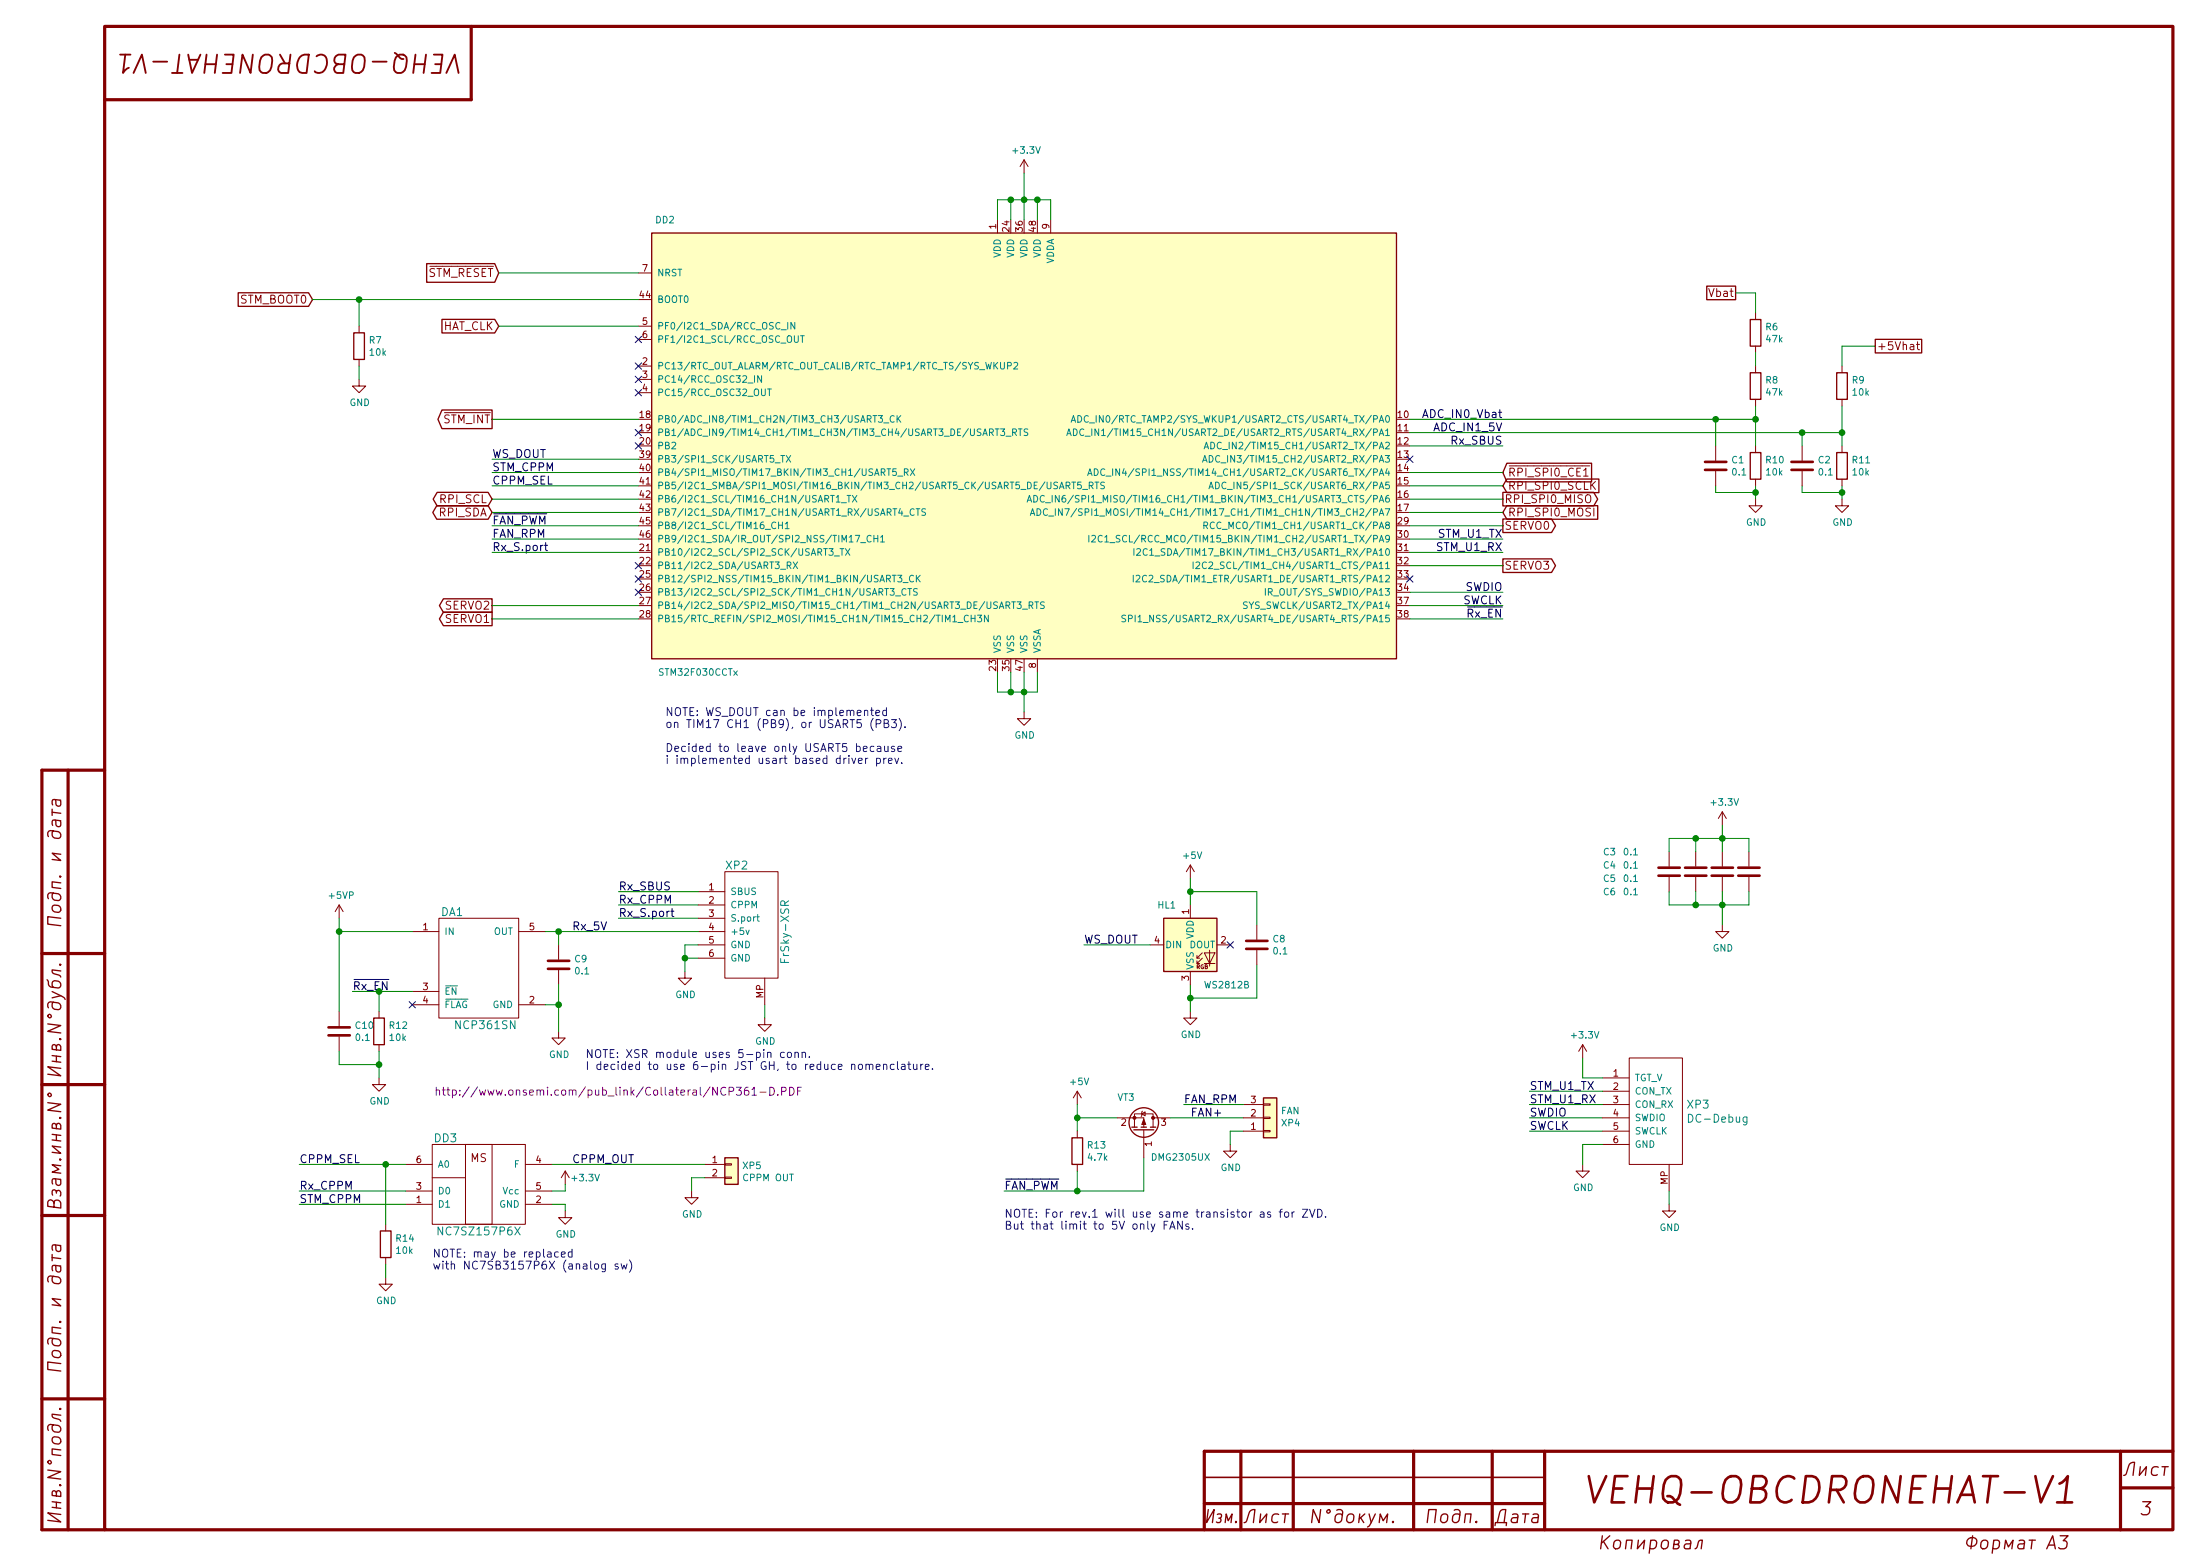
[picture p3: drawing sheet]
EESchema Schematic File Version 4
LIBS:obc-drone-hat-cache
EELAYER 26 0
EELAYER END
$Descr A3 16535 11693
encoding utf-8
Sheet 3 7
Title "OBC Drone Hat"
Date "2018-03-19"
Rev ""
Comp "VEHQ"
Comment1 "VEHQ-OBCDRONEHAT-V1"
Comment2 "Ermakov V.A."
Comment3 ""
Comment4 ""
$EndDescr
$Comp
L MCU_ST_STM32:STM32F030CCTx DD2
U 1 1
P 7700 3350
F 0 "DD2" H 5000 5050 50  0000 C CNN
F 1 "STM32F030CCTx" H 5250 1650 50  0000 C CNN
F 2 "Package_QFP:LQFP-48_7x7mm_P0.5mm" H 10500 4925 50  0001 R TNN
F 3 "http://www.st.com/st-web-ui/static/active/en/resource/technical/document/datasheet/DM00088500.pdf" H 7700 3350 50  0001 C CNN
	1    7700 3350
	1    0    0    -1  
$EndComp
$Comp
L power:GND #PWR023
U 1 1
P 12950 6950
F 0 "#PWR023" H 12950 6700 50  0001 C CNN
F 1 "GND" H 12955 6777 50  0000 C CNN
F 2 "" H 12950 6950 50  0001 C CNN
F 3 "" H 12950 6950 50  0001 C CNN
	1    12950 6950
	1    0    0    -1  
$EndComp
$Comp
L power:+3.3V #PWR020
U 1 1
P 12950 6200
F 0 "#PWR020" H 12950 6050 50  0001 C CNN
F 1 "+3.3V" H 12965 6373 50  0000 C CNN
F 2 "" H 12950 6200 50  0001 C CNN
F 3 "" H 12950 6200 50  0001 C CNN
	1    12950 6200
	1    0    0    -1  
$EndComp
$Comp
L power:+3.3V #PWR015
U 1 1
P 7700 1300
F 0 "#PWR015" H 7700 1150 50  0001 C CNN
F 1 "+3.3V" H 7715 1473 50  0000 C CNN
F 2 "" H 7700 1300 50  0001 C CNN
F 3 "" H 7700 1300 50  0001 C CNN
	1    7700 1300
	1    0    0    -1  
$EndComp
$Comp
L power:GND #PWR019
U 1 1
P 7700 5350
F 0 "#PWR019" H 7700 5100 50  0001 C CNN
F 1 "GND" H 7705 5177 50  0000 C CNN
F 2 "" H 7700 5350 50  0001 C CNN
F 3 "" H 7700 5350 50  0001 C CNN
	1    7700 5350
	1    0    0    -1  
$EndComp
Wire Wire Line
	7500 5050 7500 5200
Wire Wire Line
	7500 5200 7600 5200
Wire Wire Line
	7800 5200 7800 5050
Wire Wire Line
	7700 5050 7700 5200
Connection ~ 7700 5200
Wire Wire Line
	7700 5200 7800 5200
Wire Wire Line
	7600 5050 7600 5200
Connection ~ 7600 5200
Wire Wire Line
	7600 5200 7700 5200
Wire Wire Line
	7700 5200 7700 5350
Wire Wire Line
	7500 1650 7500 1500
Wire Wire Line
	7500 1500 7600 1500
Wire Wire Line
	7900 1500 7900 1650
Wire Wire Line
	7800 1650 7800 1500
Connection ~ 7800 1500
Wire Wire Line
	7800 1500 7900 1500
Wire Wire Line
	7700 1650 7700 1500
Connection ~ 7700 1500
Wire Wire Line
	7700 1500 7800 1500
Wire Wire Line
	7700 1500 7700 1300
Wire Wire Line
	7600 1650 7600 1500
Connection ~ 7600 1500
Wire Wire Line
	7600 1500 7700 1500
$Comp
L Device:C C3
U 1 1
P 12550 6550
F 0 "C3" H 12050 6700 50  0000 L CNN
F 1 "0.1" H 12200 6700 50  0000 L CNN
F 2 "Capacitor_SMD:C_0603_1608Metric" H 12588 6400 50  0001 C CNN
F 3 "~" H 12550 6550 50  0001 C CNN
	1    12550 6550
	1    0    0    -1  
$EndComp
$Comp
L Device:C C4
U 1 1
P 12750 6550
F 0 "C4" H 12050 6600 50  0000 L CNN
F 1 "0.1" H 12200 6600 50  0000 L CNN
F 2 "Capacitor_SMD:C_0603_1608Metric" H 12788 6400 50  0001 C CNN
F 3 "~" H 12750 6550 50  0001 C CNN
	1    12750 6550
	1    0    0    -1  
$EndComp
$Comp
L Device:C C5
U 1 1
P 12950 6550
F 0 "C5" H 12050 6500 50  0000 L CNN
F 1 "0.1" H 12200 6500 50  0000 L CNN
F 2 "Capacitor_SMD:C_0603_1608Metric" H 12988 6400 50  0001 C CNN
F 3 "~" H 12950 6550 50  0001 C CNN
	1    12950 6550
	1    0    0    -1  
$EndComp
$Comp
L Device:C C6
U 1 1
P 13150 6550
F 0 "C6" H 12050 6400 50  0000 L CNN
F 1 "0.1" H 12200 6400 50  0000 L CNN
F 2 "Capacitor_SMD:C_0603_1608Metric" H 13188 6400 50  0001 C CNN
F 3 "~" H 13150 6550 50  0001 C CNN
	1    13150 6550
	1    0    0    -1  
$EndComp
Wire Wire Line
	12550 6400 12550 6300
Wire Wire Line
	12550 6300 12750 6300
Wire Wire Line
	13150 6400 13150 6300
Wire Wire Line
	12950 6400 12950 6300
Connection ~ 12950 6300
Wire Wire Line
	12950 6300 13150 6300
Wire Wire Line
	12750 6400 12750 6300
Connection ~ 12750 6300
Wire Wire Line
	12750 6300 12950 6300
Wire Wire Line
	12950 6300 12950 6200
Wire Wire Line
	12550 6700 12550 6800
Wire Wire Line
	12550 6800 12750 6800
Wire Wire Line
	13150 6700 13150 6800
Wire Wire Line
	12950 6700 12950 6800
Connection ~ 12950 6800
Wire Wire Line
	12950 6800 13150 6800
Wire Wire Line
	12750 6700 12750 6800
Connection ~ 12750 6800
Wire Wire Line
	12750 6800 12950 6800
Wire Wire Line
	12950 6800 12950 6950
Text GLabel 3750 2050 0    60   Input ~ 0
~STM_RESET
Wire Wire Line
	3750 2050 4800 2050
$Comp
L power:+3.3V #PWR027
U 1 1
P 11900 7950
F 0 "#PWR027" H 11900 7800 50  0001 C CNN
F 1 "+3.3V" H 11915 8123 50  0000 C CNN
F 2 "" H 11900 7950 50  0001 C CNN
F 3 "" H 11900 7950 50  0001 C CNN
	1    11900 7950
	1    0    0    -1  
$EndComp
$Comp
L power:GND #PWR018
U 1 1
P 13850 3750
F 0 "#PWR018" H 13850 3500 50  0001 C CNN
F 1 "GND" H 13855 3577 50  0000 C CNN
F 2 "" H 13850 3750 50  0001 C CNN
F 3 "" H 13850 3750 50  0001 C CNN
	1    13850 3750
	1    0    0    -1  
$EndComp
Wire Wire Line
	12050 8500 11500 8500
Wire Wire Line
	12050 8400 11500 8400
Text Label 11500 8500 0    60   ~ 0
SWCLK
Text Label 11500 8400 0    60   ~ 0
SWDIO
Text GLabel 11300 3850 2    60   Input ~ 0
RPI_SPI0_MOSI
Text GLabel 11300 3750 2    60   Output ~ 0
RPI_SPI0_MISO
Text GLabel 11300 3650 2    60   Input ~ 0
RPI_SPI0_SCLK
Text GLabel 2350 2250 0    60   Input ~ 0
STM_BOOT0
Wire Wire Line
	2350 2250 2700 2250
Text GLabel 11300 3550 2    60   Input ~ 0
~RPI_SPI0_CE1
Text GLabel 3700 3150 0    60   Output ~ 0
~STM_INT
Text GLabel 3700 3750 0    60   BiDi ~ 0
RPI_SCL
Text GLabel 3700 3850 0    60   BiDi ~ 0
RPI_SDA
Text GLabel 3750 2450 0    60   Input ~ 0
HAT_CLK
Wire Wire Line
	3750 2450 4800 2450
Text GLabel 11300 3950 2    60   Output ~ 0
SERVO0
Text GLabel 3700 4650 0    60   Output ~ 0
SERVO1
Text GLabel 3700 4550 0    60   Output ~ 0
SERVO2
Text GLabel 11300 4250 2    60   Output ~ 0
SERVO3
Text GLabel 13050 2200 0    60   UnSpc ~ 0
Vbat
Text GLabel 14100 2600 2    60   UnSpc ~ 0
+5Vhat
$Comp
L dronecode-conn:FrSky-XSR XP2
U 1 1
P 5650 6950
F 0 "XP2" H 5450 7400 60  0000 L CNN
F 1 "FrSky-XSR" V 5900 6650 60  0000 L CNN
F 2 "Connector_JST:JST_GH_SM06B-GHS-TB_1x06-1MP_P1.25mm_Horizontal" H 5650 6950 60  0001 C CNN
F 3 "" H 5650 6950 60  0001 C CNN
	1    5650 6950
	1    0    0    -1  
$EndComp
Text Notes 4400 8050 0    60   ~ 0
NOTE: XSR module uses 5-pin conn.\nI decided to use 6-pin JST GH, to reduce nomenclature.
$Comp
L power:GND #PWR024
U 1 1
P 5150 7300
F 0 "#PWR024" H 5150 7050 50  0001 C CNN
F 1 "GND" H 5155 7127 50  0000 C CNN
F 2 "" H 5150 7300 50  0001 C CNN
F 3 "" H 5150 7300 50  0001 C CNN
	1    5150 7300
	1    0    0    -1  
$EndComp
Wire Wire Line
	5250 7100 5150 7100
Wire Wire Line
	5150 7100 5150 7200
Wire Wire Line
	5250 7200 5150 7200
Connection ~ 5150 7200
Wire Wire Line
	5150 7200 5150 7300
Wire Wire Line
	5250 6700 4650 6700
Wire Wire Line
	5250 6800 4650 6800
Wire Wire Line
	5250 6900 4650 6900
$Comp
L poweric:NCP361SN DA1
U 1 1
P 3600 7300
F 0 "DA1" H 3400 7750 60  0000 C CNN
F 1 "NCP361SN" H 3650 6900 60  0000 C CNN
F 2 "Package_TO_SOT_SMD:SOT-23-5_HandSoldering" H 3600 7300 60  0001 C CNN
F 3 "http://www.onsemi.com/pub_link/Collateral/NCP361-D.PDF" H 4650 6400 60  0000 C CNN
	1    3600 7300
	1    0    0    -1  
$EndComp
$Comp
L power:GND #PWR026
U 1 1
P 4200 7750
F 0 "#PWR026" H 4200 7500 50  0001 C CNN
F 1 "GND" H 4205 7577 50  0000 C CNN
F 2 "" H 4200 7750 50  0001 C CNN
F 3 "" H 4200 7750 50  0001 C CNN
	1    4200 7750
	1    0    0    -1  
$EndComp
$Comp
L power:GND #PWR028
U 1 1
P 2850 8100
F 0 "#PWR028" H 2850 7850 50  0001 C CNN
F 1 "GND" H 2855 7927 50  0000 C CNN
F 2 "" H 2850 8100 50  0001 C CNN
F 3 "" H 2850 8100 50  0001 C CNN
	1    2850 8100
	1    0    0    -1  
$EndComp
$Comp
L Device:R R12
U 1 1
P 2850 7750
F 0 "R12" H 2920 7796 50  0000 L CNN
F 1 "10k" H 2920 7705 50  0000 L CNN
F 2 "Resistor_SMD:R_0603_1608Metric" V 2780 7750 50  0001 C CNN
F 3 "~" H 2850 7750 50  0001 C CNN
	1    2850 7750
	1    0    0    -1  
$EndComp
Wire Wire Line
	3100 7450 2850 7450
Wire Wire Line
	2850 7600 2850 7450
Connection ~ 2850 7450
Wire Wire Line
	2850 7450 2650 7450
Wire Wire Line
	2850 7900 2850 8000
Wire Wire Line
	4100 7550 4200 7550
Wire Wire Line
	4200 7550 4200 7750
Wire Wire Line
	5250 7000 4200 7000
Text Label 4300 7000 0    60   ~ 0
Rx_5V
Text Label 4650 6700 0    60   ~ 0
Rx_SBUS
Text Label 4650 6800 0    60   ~ 0
Rx_CPPM
Text Label 4650 6900 0    60   ~ 0
Rx_S.port
$Comp
L power:+5VP #PWR022
U 1 1
P 2550 6900
F 0 "#PWR022" H 2550 6750 50  0001 C CNN
F 1 "+5VP" H 2565 7073 50  0000 C CNN
F 2 "" H 2550 6900 50  0001 C CNN
F 3 "" H 2550 6900 50  0001 C CNN
	1    2550 6900
	1    0    0    -1  
$EndComp
$Comp
L Device:C C10
U 1 1
P 2550 7750
F 0 "C10" H 2665 7796 50  0000 L CNN
F 1 "0.1" H 2665 7705 50  0000 L CNN
F 2 "Capacitor_SMD:C_0603_1608Metric" H 2588 7600 50  0001 C CNN
F 3 "~" H 2550 7750 50  0001 C CNN
	1    2550 7750
	1    0    0    -1  
$EndComp
$Comp
L Device:C C9
U 1 1
P 4200 7250
F 0 "C9" H 4315 7296 50  0000 L CNN
F 1 "0.1" H 4315 7205 50  0000 L CNN
F 2 "Capacitor_SMD:C_0603_1608Metric" H 4238 7100 50  0001 C CNN
F 3 "~" H 4200 7250 50  0001 C CNN
	1    4200 7250
	1    0    0    -1  
$EndComp
Wire Wire Line
	4200 7000 4200 7100
Connection ~ 4200 7000
Wire Wire Line
	4200 7000 4100 7000
Wire Wire Line
	4200 7400 4200 7550
Connection ~ 4200 7550
Wire Wire Line
	2850 8000 2550 8000
Wire Wire Line
	2550 8000 2550 7900
Connection ~ 2850 8000
Wire Wire Line
	2850 8000 2850 8100
Text Label 2650 7450 0    60   ~ 0
~Rx_EN
Wire Wire Line
	2550 6900 2550 7000
Wire Wire Line
	3100 7000 2550 7000
Connection ~ 2550 7000
Wire Wire Line
	2550 7000 2550 7600
NoConn ~ 3100 7550
$Comp
L hat-ic:NC7SZ157P6X DD3
U 1 1
P 3600 8950
F 0 "DD3" H 3350 9350 60  0000 C CNN
F 1 "NC7SZ157P6X" H 3600 8650 60  0000 C CNN
F 2 "Package_TO_SOT_SMD:SOT-363_SC-70-6_Handsoldering" H 3600 8950 60  0001 C CNN
F 3 "https://www.terraelectronica.ru/pdf/show?pdf_file=%252Fds%252Fpdf%252FN%252Fnc7sz157p6x.pdf" H 3600 8950 60  0001 C CNN
	1    3600 8950
	1    0    0    -1  
$EndComp
Wire Wire Line
	3050 8950 2250 8950
Text Label 2250 8950 0    60   ~ 0
Rx_CPPM
Text Notes 3250 9550 0    60   ~ 0
NOTE: may be replaced\nwith NC7SB3157P6X (analog sw)
Wire Wire Line
	4150 8750 5300 8750
Text Label 4300 8750 0    60   ~ 0
CPPM_OUT
$Comp
L power:GND #PWR034
U 1 1
P 4250 9100
F 0 "#PWR034" H 4250 8850 50  0001 C CNN
F 1 "GND" H 4255 8927 50  0000 C CNN
F 2 "" H 4250 9100 50  0001 C CNN
F 3 "" H 4250 9100 50  0001 C CNN
	1    4250 9100
	1    0    0    -1  
$EndComp
$Comp
L power:+3.3V #PWR032
U 1 1
P 4250 8900
F 0 "#PWR032" H 4250 8750 50  0001 C CNN
F 1 "+3.3V" H 4400 8950 50  0000 C CNN
F 2 "" H 4250 8900 50  0001 C CNN
F 3 "" H 4250 8900 50  0001 C CNN
	1    4250 8900
	1    0    0    -1  
$EndComp
Wire Wire Line
	4150 8950 4250 8950
Wire Wire Line
	4250 8950 4250 8900
Wire Wire Line
	4250 9100 4250 9050
Wire Wire Line
	4250 9050 4150 9050
$Comp
L Device:R R14
U 1 1
P 2900 9350
F 0 "R14" H 2970 9396 50  0000 L CNN
F 1 "10k" H 2970 9305 50  0000 L CNN
F 2 "Resistor_SMD:R_0603_1608Metric" V 2830 9350 50  0001 C CNN
F 3 "~" H 2900 9350 50  0001 C CNN
	1    2900 9350
	1    0    0    -1  
$EndComp
$Comp
L power:GND #PWR035
U 1 1
P 2900 9600
F 0 "#PWR035" H 2900 9350 50  0001 C CNN
F 1 "GND" H 2905 9427 50  0000 C CNN
F 2 "" H 2900 9600 50  0001 C CNN
F 3 "" H 2900 9600 50  0001 C CNN
	1    2900 9600
	1    0    0    -1  
$EndComp
Wire Wire Line
	3050 8750 2900 8750
Text Label 2250 8750 0    60   ~ 0
CPPM_SEL
Wire Wire Line
	3050 9050 2250 9050
Wire Wire Line
	2900 9200 2900 8750
Connection ~ 2900 8750
Wire Wire Line
	2900 8750 2250 8750
Wire Wire Line
	2900 9500 2900 9600
Text Label 2250 9050 0    60   ~ 0
STM_CPPM
$Comp
L Connector_Generic:Conn_01x02 XP5
U 1 1
P 5500 8750
F 0 "XP5" H 5579 8742 50  0000 L CNN
F 1 "CPPM OUT" H 5579 8651 50  0000 L CNN
F 2 "Connector_JST:JST_PH_B2B-PH-K_1x02_P2.00mm_Vertical" H 5500 8750 50  0001 C CNN
F 3 "~" H 5500 8750 50  0001 C CNN
	1    5500 8750
	1    0    0    -1  
$EndComp
$Comp
L power:GND #PWR033
U 1 1
P 5200 8950
F 0 "#PWR033" H 5200 8700 50  0001 C CNN
F 1 "GND" H 5205 8777 50  0000 C CNN
F 2 "" H 5200 8950 50  0001 C CNN
F 3 "" H 5200 8950 50  0001 C CNN
	1    5200 8950
	1    0    0    -1  
$EndComp
Wire Wire Line
	5300 8850 5200 8850
Wire Wire Line
	5200 8850 5200 8950
$Comp
L LED:WS2812B HL1
U 1 1
P 8950 7100
F 0 "HL1" H 8700 7400 50  0000 L CNN
F 1 "WS2812B" H 9050 6800 50  0000 L CNN
F 2 "LED_SMD:LED_WS2812B_PLCC4_5.0x5.0mm_P3.2mm" H 9000 6800 50  0001 L TNN
F 3 "https://cdn-shop.adafruit.com/datasheets/WS2812B.pdf" H 9050 6725 50  0001 L TNN
	1    8950 7100
	1    0    0    -1  
$EndComp
$Comp
L power:GND #PWR025
U 1 1
P 8950 7600
F 0 "#PWR025" H 8950 7350 50  0001 C CNN
F 1 "GND" H 8955 7427 50  0000 C CNN
F 2 "" H 8950 7600 50  0001 C CNN
F 3 "" H 8950 7600 50  0001 C CNN
	1    8950 7600
	1    0    0    -1  
$EndComp
$Comp
L power:+5V #PWR021
U 1 1
P 8950 6600
F 0 "#PWR021" H 8950 6450 50  0001 C CNN
F 1 "+5V" H 8965 6773 50  0000 C CNN
F 2 "" H 8950 6600 50  0001 C CNN
F 3 "" H 8950 6600 50  0001 C CNN
	1    8950 6600
	1    0    0    -1  
$EndComp
Wire Wire Line
	8950 6800 8950 6700
Wire Wire Line
	8950 7400 8950 7500
NoConn ~ 9250 7100
Wire Wire Line
	8650 7100 8150 7100
Text Label 8150 7100 0    60   ~ 0
WS_DOUT
$Comp
L Device:C C8
U 1 1
P 9450 7100
F 0 "C8" H 9565 7146 50  0000 L CNN
F 1 "0.1" H 9565 7055 50  0000 L CNN
F 2 "Capacitor_SMD:C_0603_1608Metric" H 9488 6950 50  0001 C CNN
F 3 "~" H 9450 7100 50  0001 C CNN
	1    9450 7100
	1    0    0    -1  
$EndComp
Wire Wire Line
	8950 6700 9450 6700
Wire Wire Line
	9450 6700 9450 6950
Connection ~ 8950 6700
Wire Wire Line
	8950 6700 8950 6600
Wire Wire Line
	8950 7500 9450 7500
Wire Wire Line
	9450 7500 9450 7250
Connection ~ 8950 7500
Wire Wire Line
	8950 7500 8950 7600
Wire Wire Line
	4800 3850 3700 3850
Wire Wire Line
	3700 3750 4800 3750
Wire Wire Line
	11300 3550 10600 3550
Wire Wire Line
	10600 3650 11300 3650
Wire Wire Line
	11300 3750 10600 3750
Wire Wire Line
	11300 3850 10600 3850
Wire Wire Line
	3700 3150 4800 3150
$Comp
L Device:R R9
U 1 1
P 13850 2900
F 0 "R9" H 13920 2946 50  0000 L CNN
F 1 "10k" H 13920 2855 50  0000 L CNN
F 2 "Resistor_SMD:R_0603_1608Metric" V 13780 2900 50  0001 C CNN
F 3 "~" H 13850 2900 50  0001 C CNN
	1    13850 2900
	1    0    0    -1  
$EndComp
$Comp
L Device:R R11
U 1 1
P 13850 3500
F 0 "R11" H 13920 3546 50  0000 L CNN
F 1 "10k" H 13920 3455 50  0000 L CNN
F 2 "Resistor_SMD:R_0603_1608Metric" V 13780 3500 50  0001 C CNN
F 3 "~" H 13850 3500 50  0001 C CNN
	1    13850 3500
	1    0    0    -1  
$EndComp
Wire Wire Line
	13850 3650 13850 3700
$Comp
L power:GND #PWR017
U 1 1
P 13200 3750
F 0 "#PWR017" H 13200 3500 50  0001 C CNN
F 1 "GND" H 13205 3577 50  0000 C CNN
F 2 "" H 13200 3750 50  0001 C CNN
F 3 "" H 13200 3750 50  0001 C CNN
	1    13200 3750
	1    0    0    -1  
$EndComp
$Comp
L Device:R R8
U 1 1
P 13200 2900
F 0 "R8" H 13270 2946 50  0000 L CNN
F 1 "47k" H 13270 2855 50  0000 L CNN
F 2 "Resistor_SMD:R_0603_1608Metric" V 13130 2900 50  0001 C CNN
F 3 "~" H 13200 2900 50  0001 C CNN
	1    13200 2900
	1    0    0    -1  
$EndComp
$Comp
L Device:R R10
U 1 1
P 13200 3500
F 0 "R10" H 13270 3546 50  0000 L CNN
F 1 "10k" H 13270 3455 50  0000 L CNN
F 2 "Resistor_SMD:R_0603_1608Metric" V 13130 3500 50  0001 C CNN
F 3 "~" H 13200 3500 50  0001 C CNN
	1    13200 3500
	1    0    0    -1  
$EndComp
Wire Wire Line
	13200 3650 13200 3700
$Comp
L power:GND #PWR031
U 1 1
P 11900 8750
F 0 "#PWR031" H 11900 8500 50  0001 C CNN
F 1 "GND" H 11905 8577 50  0000 C CNN
F 2 "" H 11900 8750 50  0001 C CNN
F 3 "" H 11900 8750 50  0001 C CNN
	1    11900 8750
	1    0    0    -1  
$EndComp
Text Label 11300 3150 2    60   ~ 0
ADC_IN0_Vbat
Text Label 11300 3250 2    60   ~ 0
ADC_IN1_5V
Wire Wire Line
	10600 3350 11300 3350
Text Label 11300 3350 2    60   ~ 0
Rx_SBUS
NoConn ~ 10600 3450
Wire Wire Line
	4800 4150 3700 4150
Text Label 3700 4150 0    60   ~ 0
Rx_S.port
$Comp
L Device:R R7
U 1 1
P 2700 2600
F 0 "R7" H 2770 2646 50  0000 L CNN
F 1 "10k" H 2770 2555 50  0000 L CNN
F 2 "Resistor_SMD:R_0603_1608Metric" V 2630 2600 50  0001 C CNN
F 3 "~" H 2700 2600 50  0001 C CNN
	1    2700 2600
	1    0    0    -1  
$EndComp
$Comp
L power:GND #PWR016
U 1 1
P 2700 2850
F 0 "#PWR016" H 2700 2600 50  0001 C CNN
F 1 "GND" H 2705 2677 50  0000 C CNN
F 2 "" H 2700 2850 50  0001 C CNN
F 3 "" H 2700 2850 50  0001 C CNN
	1    2700 2850
	1    0    0    -1  
$EndComp
Wire Wire Line
	2700 2750 2700 2850
Wire Wire Line
	11300 3950 10600 3950
Wire Wire Line
	10600 4050 11300 4050
Wire Wire Line
	11300 4150 10600 4150
Text Label 11300 4050 2    60   ~ 0
STM_U1_TX
Text Label 11300 4150 2    60   ~ 0
STM_U1_RX
Wire Wire Line
	11300 4250 10600 4250
Wire Wire Line
	3700 4650 4800 4650
Wire Wire Line
	3700 4550 4800 4550
Wire Wire Line
	10600 4450 11300 4450
Wire Wire Line
	10600 4550 11300 4550
Text Label 11300 4550 2    60   ~ 0
SWCLK
Text Label 11300 4450 2    60   ~ 0
SWDIO
$Comp
L hat-ic:DMG2305UX VT3
U 1 1
P 8600 8500
F 0 "VT3" V 8850 8300 50  0000 L CNN
F 1 "DMG2305UX" V 8400 8550 50  0000 L CNN
F 2 "Package_TO_SOT_SMD:SOT-23_Handsoldering" H 8800 8600 50  0001 C CNN
F 3 "" H 8600 8500 50  0001 C CNN
	1    8600 8500
	0    1    -1   0   
$EndComp
$Comp
L power:GND #PWR030
U 1 1
P 9250 8600
F 0 "#PWR030" H 9250 8350 50  0001 C CNN
F 1 "GND" H 9255 8427 50  0000 C CNN
F 2 "" H 9250 8600 50  0001 C CNN
F 3 "" H 9250 8600 50  0001 C CNN
	1    9250 8600
	1    0    0    -1  
$EndComp
$Comp
L power:+5V #PWR029
U 1 1
P 8100 8300
F 0 "#PWR029" H 8100 8150 50  0001 C CNN
F 1 "+5V" H 8115 8473 50  0000 C CNN
F 2 "" H 8100 8300 50  0001 C CNN
F 3 "" H 8100 8300 50  0001 C CNN
	1    8100 8300
	1    0    0    -1  
$EndComp
Wire Wire Line
	8800 8400 9350 8400
Wire Wire Line
	9350 8500 9250 8500
Wire Wire Line
	9250 8500 9250 8600
$Comp
L Device:R R13
U 1 1
P 8100 8650
F 0 "R13" H 8170 8696 50  0000 L CNN
F 1 "4.7k" H 8170 8605 50  0000 L CNN
F 2 "Resistor_SMD:R_0603_1608Metric" V 8030 8650 50  0001 C CNN
F 3 "~" H 8100 8650 50  0001 C CNN
	1    8100 8650
	1    0    0    -1  
$EndComp
Wire Wire Line
	8100 8300 8100 8400
Wire Wire Line
	8100 8400 8400 8400
Connection ~ 8100 8400
Wire Wire Line
	8100 8400 8100 8500
Wire Wire Line
	8100 8800 8100 8950
Wire Wire Line
	8100 8950 8600 8950
Wire Wire Line
	8600 8950 8600 8700
Wire Wire Line
	8100 8950 7550 8950
Connection ~ 8100 8950
Text Label 7550 8950 0    60   ~ 0
~FAN_PWM
Text Label 8950 8400 0    60   ~ 0
FAN+
Text Notes 7550 9250 0    60   ~ 0
NOTE: For rev.1 will use same transistor as for ZVD.\nBut that limit to 5V only FANs.
Wire Wire Line
	10600 4650 11300 4650
Text Label 11300 4650 2    60   ~ 0
~Rx_EN
Wire Wire Line
	4800 3950 3700 3950
Text Label 3700 3950 0    60   ~ 0
~FAN_PWM
Wire Wire Line
	4800 3650 3700 3650
Text Label 3700 3650 0    60   ~ 0
CPPM_SEL
Wire Wire Line
	4800 3550 3700 3550
Text Label 3700 3550 0    60   ~ 0
STM_CPPM
Wire Wire Line
	4800 3450 3700 3450
Text Label 3700 3450 0    60   ~ 0
WS_DOUT
NoConn ~ 10600 4350
NoConn ~ 4800 4350
NoConn ~ 4800 4450
NoConn ~ 4800 4250
NoConn ~ 4800 3250
NoConn ~ 4800 3350
NoConn ~ 4800 2950
NoConn ~ 4800 2850
NoConn ~ 4800 2750
NoConn ~ 4800 2550
Text Notes 5000 5750 0    60   ~ 0
NOTE: WS_DOUT can be implemented\non TIM17 CH1 (PB9), or USART5 (PB3).\n\nDecided to leave only USART5 because\ni implemented usart based driver prev.
$Comp
L Connector_Generic:Conn_01x03 XP4
U 1 1
P 9550 8400
F 0 "XP4" H 9630 8442 50  0000 L CNN
F 1 "FAN" H 9630 8351 50  0000 L CNN
F 2 "Connector:FanPinHeader_1x03_P2.54mm_Vertical" H 9550 8400 50  0001 C CNN
F 3 "~" H 9550 8400 50  0001 C CNN
	1    9550 8400
	1    0    0    1   
$EndComp
Wire Wire Line
	9350 8300 8900 8300
Text Label 8900 8300 0    60   ~ 0
FAN_RPM
Wire Wire Line
	4800 4050 3700 4050
Text Label 3700 4050 0    60   ~ 0
FAN_RPM
Wire Wire Line
	13200 3050 13200 3150
Wire Wire Line
	13850 3050 13850 3250
Wire Wire Line
	10600 3150 12900 3150
Connection ~ 13200 3150
Wire Wire Line
	13200 3150 13200 3350
Connection ~ 13850 3250
Wire Wire Line
	13850 3250 13850 3350
Wire Wire Line
	13850 2600 13850 2750
Wire Wire Line
	2700 2450 2700 2250
Connection ~ 2700 2250
Wire Wire Line
	2700 2250 4800 2250
Wire Wire Line
	13850 2600 14100 2600
$Comp
L Device:R R6
U 1 1
P 13200 2500
F 0 "R6" H 13270 2546 50  0000 L CNN
F 1 "47k" H 13270 2455 50  0000 L CNN
F 2 "Resistor_SMD:R_0603_1608Metric" V 13130 2500 50  0001 C CNN
F 3 "~" H 13200 2500 50  0001 C CNN
	1    13200 2500
	1    0    0    -1  
$EndComp
Wire Wire Line
	13050 2200 13200 2200
Wire Wire Line
	13200 2200 13200 2350
Wire Wire Line
	13200 2650 13200 2750
$Comp
L dronecode-conn:DC-Debug XP3
U 1 1
P 12450 8350
F 0 "XP3" H 12678 8403 60  0000 L CNN
F 1 "DC-Debug" H 12678 8297 60  0000 L CNN
F 2 "Connector_JST:JST_GH_BM06B-GHS-TBT_1x06-1MP_P1.25mm_Vertical" H 12400 8350 60  0001 C CNN
F 3 "" H 12400 8350 60  0001 C CNN
	1    12450 8350
	1    0    0    -1  
$EndComp
Wire Wire Line
	12050 8300 11500 8300
Wire Wire Line
	12050 8200 11500 8200
Text Label 11500 8200 0    60   ~ 0
STM_U1_TX
Text Label 11500 8300 0    60   ~ 0
STM_U1_RX
Wire Wire Line
	12050 8100 11900 8100
Wire Wire Line
	11900 8100 11900 7950
Wire Wire Line
	12050 8600 11900 8600
Wire Wire Line
	11900 8600 11900 8750
$Comp
L Device:C C1
U 1 1
P 12900 3500
F 0 "C1" H 13015 3546 50  0000 L CNN
F 1 "0.1" H 13015 3455 50  0000 L CNN
F 2 "Capacitor_SMD:C_0603_1608Metric" H 12938 3350 50  0001 C CNN
F 3 "~" H 12900 3500 50  0001 C CNN
	1    12900 3500
	1    0    0    -1  
$EndComp
$Comp
L Device:C C2
U 1 1
P 13550 3500
F 0 "C2" H 13665 3546 50  0000 L CNN
F 1 "0.1" H 13665 3455 50  0000 L CNN
F 2 "Capacitor_SMD:C_0603_1608Metric" H 13588 3350 50  0001 C CNN
F 3 "~" H 13550 3500 50  0001 C CNN
	1    13550 3500
	1    0    0    -1  
$EndComp
Wire Wire Line
	12900 3150 12900 3350
Connection ~ 12900 3150
Wire Wire Line
	12900 3150 13200 3150
Wire Wire Line
	12900 3650 12900 3700
Wire Wire Line
	12900 3700 13200 3700
Connection ~ 13200 3700
Wire Wire Line
	13200 3700 13200 3750
Wire Wire Line
	13550 3250 13550 3350
Connection ~ 13550 3250
Wire Wire Line
	13550 3250 13850 3250
Wire Wire Line
	13550 3650 13550 3700
Wire Wire Line
	13550 3700 13850 3700
Connection ~ 13850 3700
Wire Wire Line
	13850 3700 13850 3750
Wire Wire Line
	10600 3250 13550 3250
$Comp
L power:GND #PWR0102
U 1 1
P 12550 9050
F 0 "#PWR0102" H 12550 8800 50  0001 C CNN
F 1 "GND" H 12555 8877 50  0000 C CNN
F 2 "" H 12550 9050 50  0001 C CNN
F 3 "" H 12550 9050 50  0001 C CNN
	1    12550 9050
	1    0    0    -1  
$EndComp
Wire Wire Line
	12550 8950 12550 9050
$Comp
L power:GND #PWR0103
U 1 1
P 5750 7650
F 0 "#PWR0103" H 5750 7400 50  0001 C CNN
F 1 "GND" H 5755 7477 50  0000 C CNN
F 2 "" H 5750 7650 50  0001 C CNN
F 3 "" H 5750 7650 50  0001 C CNN
	1    5750 7650
	1    0    0    -1  
$EndComp
Wire Wire Line
	5750 7650 5750 7550
$EndSCHEMATC
